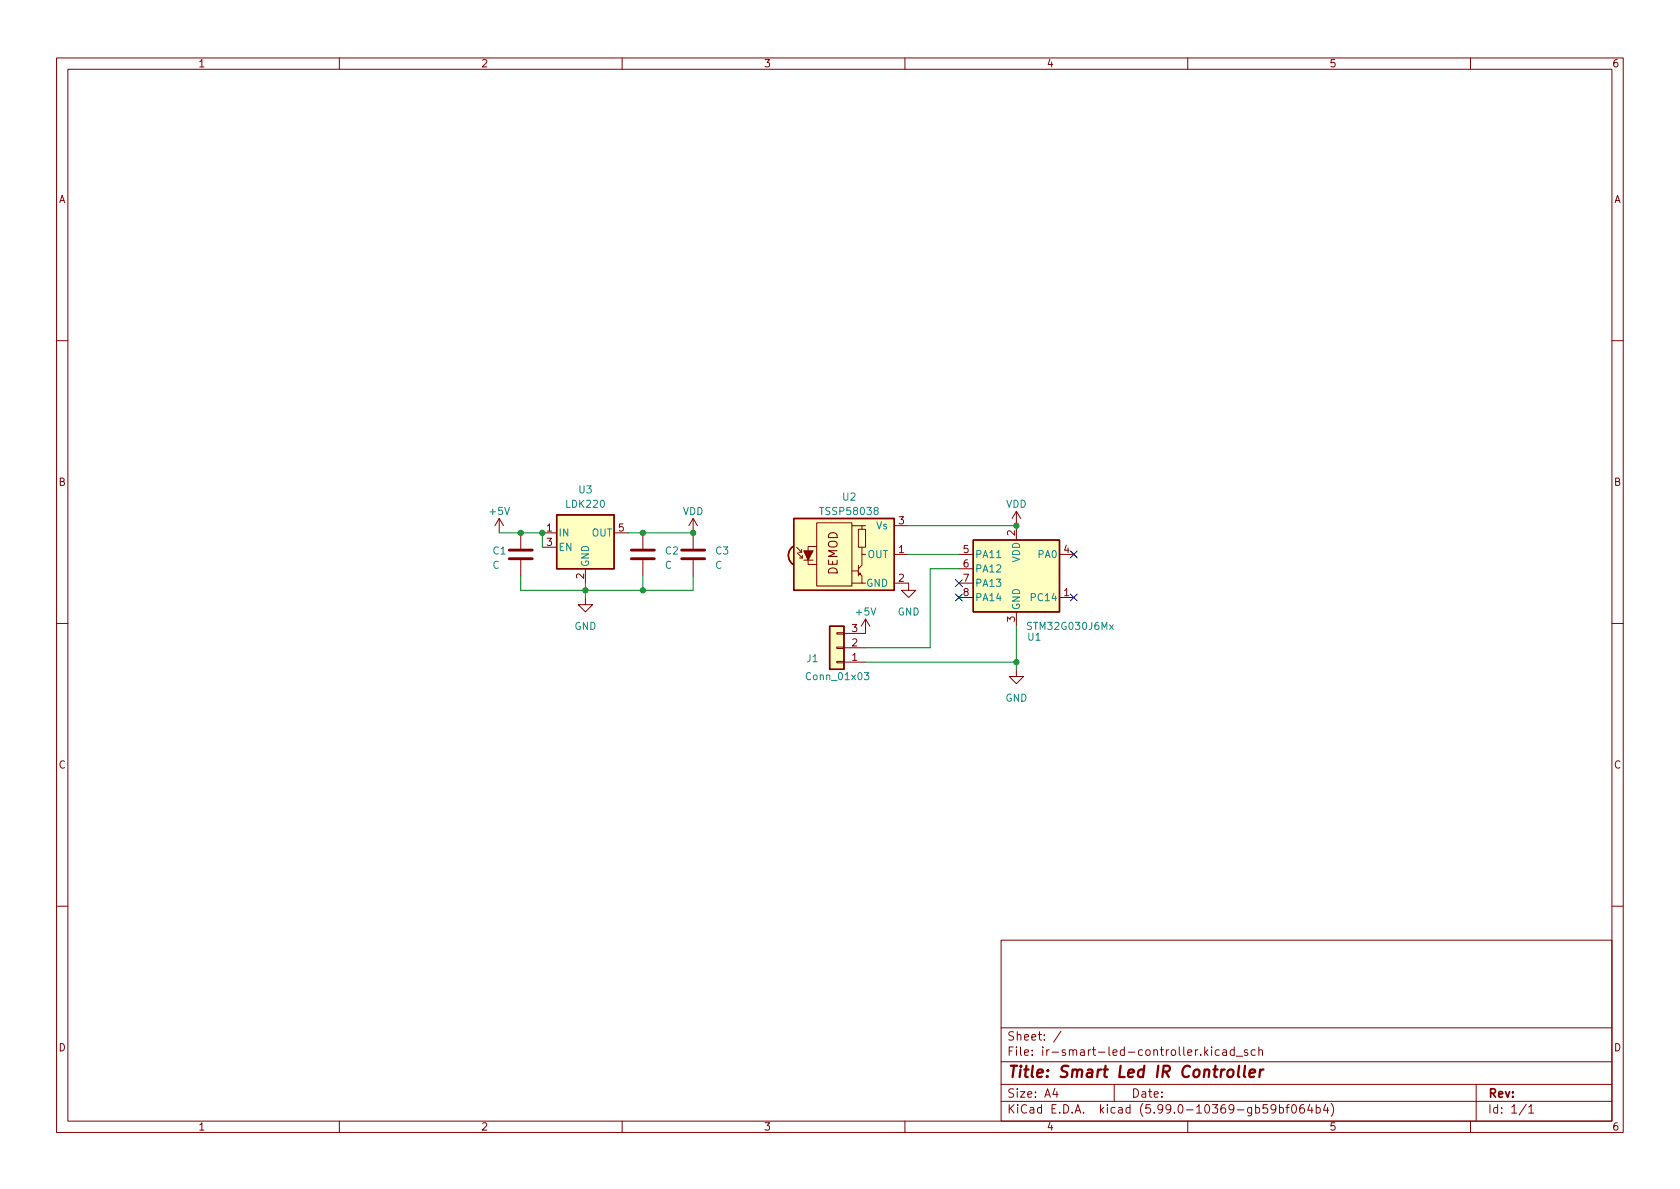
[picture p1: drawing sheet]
<svg xmlns="http://www.w3.org/2000/svg" width="297mm" height="210mm" viewBox="0 0 297 210" stroke-linecap="round" stroke-linejoin="round" font-family="sans-serif">
<g fill="none" stroke="#840000" stroke-width=".18">
<path d="M10 10.2h277v190.1h-277zM12 12.2h273v186.1h-273zM60 10.2v2M110 10.2v2M160 10.2v2M210 10.2v2M260 10.2v2M10 60.2h2M285 60.2h2M88.3 91.7l-.8 1.3M88.3 91.7v2.5M88.3 91.7l.7 1.3"/>
<path d="M92.1 94.2v2.8M92.1 99.1v2.7M95.9 94.2h2.5M95.9 96.8h2.5M108.6 94.2h2.5M113.7 94.2v2.8M113.7 99.1v2.7M122.6 91.7l-.8 1.3M122.6 91.7v5.3M122.6 99.1v2.7M122.6 91.7l.7 1.3M140.8 96.8l.9 .9"/>
<path d="M141 97.8l.9 .9M141.2 97.7h.5M141.4 98.7h.5M141.7 97.1v.6M141.9 98.2v.5M142.1 99.1h1.7M144.4 92.5h6.2v11.1h-6.2zM144.4 96.6h-1.5v3.2h1.5M150.6 93h1.8M151.8 93.6h1.2v3.2h-1.2zM151.8 99.9v1.9M152.4 96.8v1.2"/>
<path d="M153 93h-.6v.6M153 98h-.6v1.9l-.6 .7M158.1 98h2.6M158.1 93h2.6M169.5 98h2.6M179.7 90.4v5.1M179.7 90.4l-.8 1.3M179.7 90.4l.8 1.3M187.3 98h2.6M10 110.2h2M103.5 105.7v1.2h1.3l-1.3 1.3-1.3-1.3h1.3M103.5 100.6v2.5"/>
<path d="M148 111.9h1.2v.2h-1.2zM148 114.4h1.2v.3h-1.2zM148 117h1.2v.2h-1.2zM149.2 117.1h3.8M149.2 114.5h3.8M150.6 103.1h1.8M150.6 101h1.2M151.8 101.2l.6 .6v1.3h.6M152.1 101.3v.3h-.2M153 109.5v2.5h-3.8M153 109.5l-.7 1.2M153 109.5l.8 1.2"/>
<path d="M158.1 103.1h2.6v1.3h1.2l-1.2 1.3-1.3-1.3h1.3M169.5 105.7h2.6M169.5 100.6h2.6M169.5 103.1h2.6M179.7 118.4v1.2h1.3l-1.3 1.3-1.3-1.3h1.3M179.7 108.2v2.5M187.3 105.7h2.6M285 110.2h2M10 160.2h2M177 166.3h108v32h-108zM285 160.2h2M60 198.3v2"/>
<path d="M110 198.3v2M160 198.3v2M177 194.8h108M177 191.8h108M177 187.8h108M177 181.8h108M186.5 192.5l-.4 1h1M186.9 193v1M187.6 182.4l-1.3 1.9M197 191.8v3M210 198.3v2M213 185.1v1.5"/>
<path d="M213.1 186.1l.5 .5M213.6 185.6l-.6 .6M214.2 185.1v.2M214.2 185.6v1M215.6 185.7l-.5-.1-.2 .3v.4l.1 .3h.6M216.2 185.7h.6l.1 .9M216.9 186l-.5 .1a.29 .29 0 0 0-.3 .2 .29 .29 0 0 0 .3 .3h.5M218.2 185.7l-.4-.1-.3 .3v.4l.1 .3h.6M218.2 185.1v1.5M218.6 186.8h1.1M220.6 185.7l-.4-.1-.2 .2 .1 .3 .5 .1v.4h-.6M221.9 185.7l-.4-.1-.3 .3v.4l.2 .3h.5"/>
<path d="M222.6 185.8l.2-.2 .3 .1 .1 .9M222.6 185.1v1.5M224.1 195.3h-.7l-.1 .7 .2-.1 .5 .1 .1 .2v.5l-.2 .1-.6-.1M225.6 196l-.3 .3h-.3l-.3-.3 .2-.6 .4-.1 .2 .2a.99 .99 0 0 1-.4 1.3h-.2M226.2 195.9l.4-.1 .3 .3v.4l-.1 .3h-.6M226.2 195.3v1.5M227.4 195.8h.5M227.9 195.3l-.3 .2v1.3M228.5 195.5l.2-.2a.81 .81 0 0 1 .6 .7 .81 .81 0 0 1-.3 .8h-.1a.81 .81 0 0 1-.4-1.3zM230.5 195.3a.59 .59 0 0 0-.7 .7v.5l.1 .3h.5l.2-.1v-.5l-.1-.2-.4-.1-.3 .3M231.6 195.3l-.4 1h.9M231.9 195.8v1"/>
<path d="M232.7 195.9l.4-.1 .3 .3v.4l-.1 .3h-.6M232.7 195.3v1.5M234.4 195.3l-.4 1h.9M234.7 195.8v1M235.4 195.1a1.72 1.72 0 0 1 0 2.3M260 198.3v2M261 191.8v6.5M269.9 195.3l-1.3 1.9M270.3 195.8l.4-.5v1.5M270.3 196.8h.9"/>
</g>
<path d="M217.2 189.3a.52 .52 0 0 1 .5-.2 .52 .52 0 0 1 .4 .4l-.1 .6a.55 .55 0 0 1-.5 .4 .55 .55 0 0 1-.5-.4zM219.1 188.5l-.2 1.7 .2 .3M220.1 188.5l-.2 1.7 .3 .3M220.9 189.8l1-.2v-.4l-.2-.1-.6 .1-.2 1 .2 .3 .6-.1M222.8 189.1l-.1 1.4M223.4 189.1l-.4 .1-.2 .3" fill="none" stroke="#840000" stroke-width=".4"/>
<g fill="#ffffc2" stroke="#ffffc2" stroke-width=".18">
<path d="M172.1 95.5h15.2v12.7h-15.2z"/>
<path d="M139.9 96.9l.3-.3 1.2 1.6-1.2 1.6a1.96 1.96 0 0 1-.3-2.9z"/>
<path d="M140.3 91.7h17.8v12.7h-17.8z"/>
<path d="M146.7 110.7h2.5v7.7h-2.5z"/>
<path d="M98.4 91.1h10.2v9.5h-10.2z"/>
</g>
<path d="M98.4 91.1h10.2v9.5h-10.2zM140.2 96.6a1.96 1.96 0 0 0 0 3.2M140.3 91.7h17.8v12.7h-17.8zM172.1 95.5h15.2v12.7h-15.2zM146.7 110.7h2.5v7.7h-2.5z" fill="none" stroke="#840000" stroke-width=".25"/>
<path d="M176.2 98.6h.8M152.8 118.9h.8l-.4 .5 .4 .1v.6l-.2 .1-.6-.1" fill="none" stroke="#008484" stroke-width=".18"/>
<path d="M142.1 97.4h1.7l-.9 1.7z" fill="#840000" stroke="#840000" stroke-width=".18"/>
<path d="M90 98.8h4.1M90 97.3h4.1M111.6 98.8h4.1M111.6 97.3h4.1M120.5 98.8h4.1M120.5 97.3h4.1" fill="none" stroke="#840000" stroke-width=".51"/>
<path d="M88.3 94.2h7.6v2.6M111.1 94.2h11.5M160.7 93h19M160.7 98h8.8M92.1 101.8v2.6h30.5v-2.6M103.5 103.1v2.6M113.7 101.8v2.6M153 117.1h26.7M169.5 100.6h-5v13.9h-11.5M179.7 110.7v7.7" fill="none" stroke="#008400" stroke-width=".18"/>
<path d="M189.3 97.4l1.2 1.2M190.5 97.4l-1.2 1.2M168.9 102.5l1.3 1.2M168.9 105l1.3 1.3M170.2 102.5l-1.3 1.2M170.2 105l-1.3 1.3M189.3 105l1.2 1.3M190.5 105l-1.2 1.3" fill="none" stroke="#000084" stroke-width=".18"/>
<g fill="#008400" stroke="#008400" stroke-width=".18">
<circle cx="103.5" cy="104.4" r=".46"/>
<circle cx="92.1" cy="94.2" r=".46"/>
<circle cx="113.7" cy="104.4" r=".46"/>
<circle cx="113.7" cy="94.2" r=".46"/>
<circle cx="95.9" cy="94.2" r=".46"/>
<circle cx="122.6" cy="94.2" r=".46"/>
<circle cx="179.7" cy="93" r=".46"/>
<circle cx="179.7" cy="117.1" r=".46"/>
</g>
<text font-size="2.8" fill="#840000" x="178" y="190.6">Title: Smart Led IR Controller</text>
<g font-size="2.1" fill="#840000">
<text x="148.1" y="101.7" transform="rotate(-90 148.1 101.7)">DEMOD</text>
<text x="178" y="184">Sheet: /</text>
<text x="178" y="186.7">File: ir-smart-led-controller.kicad_sch</text>
<text x="178" y="196.9">KiCad E.D.A. kicad (5.99.0-10369-gb59bf064b4)</text>
<text x="178" y="194.1">Size: A4</text>
<text x="200" y="194.1">Date:</text>
<text x="263" y="194.1">Rev:</text>
<text x="263" y="196.9">Id: 1/1</text>
</g>
<g font-size="1.8" fill="#840000">
<text x="35" y="11.9">1</text>
<text x="85" y="11.9">2</text>
<text x="135" y="11.9">3</text>
<text x="185" y="11.9">4</text>
<text x="235" y="11.9">5</text>
<text x="285" y="11.9">6</text>
<text x="10.3" y="35.9">A</text>
<text x="285.3" y="35.9">A</text>
<text x="10.3" y="85.9">B</text>
<text x="285.3" y="85.9">B</text>
<text x="96.7" y="94">1</text>
<text x="109.4" y="94">5</text>
<text x="158.9" y="92.7">3</text>
<text x="179.5" y="94.7" transform="rotate(-90 179.5 94.7)">2</text>
<text x="96.7" y="96.5">3</text>
<text x="158.9" y="97.8">1</text>
<text x="170.3" y="97.8">5</text>
<text x="170.3" y="100.3">6</text>
<text x="188.1" y="97.8">4</text>
<text x="103.3" y="102.3" transform="rotate(-90 103.3 102.3)">2</text>
<text x="158.9" y="102.9">2</text>
<text x="170.3" y="102.9">7</text>
<text x="170.3" y="105.4">8</text>
<text x="188.1" y="105.4">1</text>
<text x="150.6" y="111.8">3</text>
<text x="179.5" y="110" transform="rotate(-90 179.5 110)">3</text>
<text x="150.6" y="116.8">1</text>
<text x="150.6" y="114.3">2</text>
<text x="10.3" y="135.9">C</text>
<text x="285.3" y="135.9">C</text>
<text x="10.3" y="185.9">D</text>
<text x="285.3" y="185.9">D</text>
<text x="35" y="199.9">1</text>
<text x="85" y="199.9">2</text>
<text x="135" y="199.9">3</text>
<text x="185" y="199.9">4</text>
<text x="235" y="199.9">5</text>
<text x="285" y="199.9">6</text>
</g>
<g font-size="1.8" fill="#008484">
<text x="100.2" y="89.8">LDK220</text>
<text x="102.4" y="87.2">U3</text>
<text x="149" y="88.5">U2</text>
<text x="177.8" y="89.8">VDD</text>
<text x="86.7" y="91.1">+5V</text>
<text x="98.7" y="94.9">IN</text>
<text x="104.6" y="94.9">OUT</text>
<text x="120.7" y="91.1">VDD</text>
<text x="145.4" y="91.1">TSSP58038</text>
<text x="154.9" y="93.6">Vs</text>
<text x="87.1" y="100.6">C</text>
<text x="87.2" y="98">C1</text>
<text x="98.7" y="97.4">EN</text>
<text x="104.1" y="100.3" transform="rotate(-90 104.1 100.3)">GND</text>
<text x="117.6" y="100.6">C</text>
<text x="117.7" y="98">C2</text>
<text x="126.4" y="100.6">C</text>
<text x="126.6" y="98">C3</text>
<text x="153.4" y="98.7">OUT</text>
<text x="172.3" y="98.7">PA11</text>
<text x="172.3" y="101.2">PA12</text>
<text x="180.3" y="99.5" transform="rotate(-90 180.3 99.5)">VDD</text>
<text x="183.6" y="98.7">PA0</text>
<text x="153.2" y="103.8">GND</text>
<text x="172.3" y="103.8">PA13</text>
<text x="172.3" y="106.3">PA14</text>
<text x="180.3" y="107.9" transform="rotate(-90 180.3 107.9)">GND</text>
<text x="182.6" y="106.3">PC14</text>
<text x="101.5" y="111.4">GND</text>
<text x="151.4" y="108.8">+5V</text>
<text x="158.7" y="108.8">GND</text>
<text x="181.7" y="113.3">U1</text>
<text x="182" y="111.4">STM32G030J6Mx</text>
<text x="142.7" y="117.1">J1</text>
<text x="142.9" y="120.3">Conn_01x03</text>
<text x="177.7" y="124.1">GND</text>
</g>
</svg>
